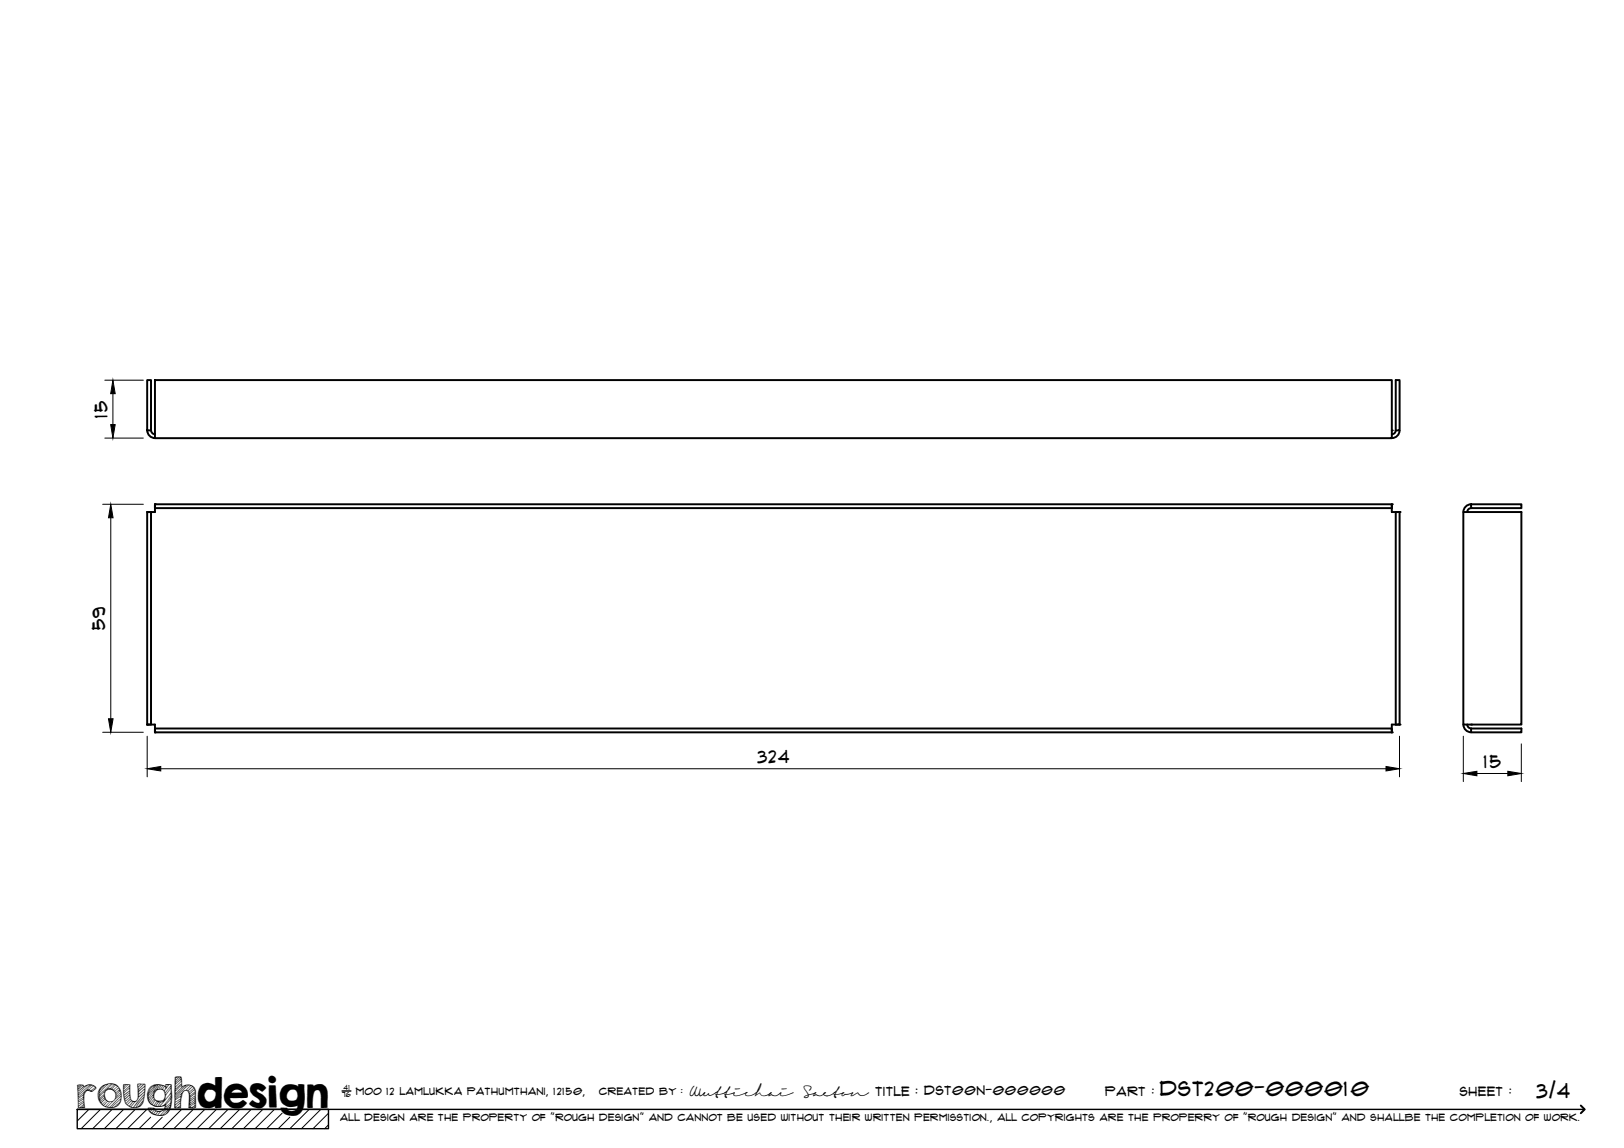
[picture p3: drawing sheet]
<svg xmlns="http://www.w3.org/2000/svg" width="420mm" height="297mm" viewBox="0 0 420 297" stroke-linecap="round" stroke-linejoin="round" font-family="sans-serif">
<!-- layer: Visible -->
<g fill="#000">
<circle cx="360.1" cy="111.4" r=".25"/>
<circle cx="38.1" cy="132.5" r=".25"/>
<circle cx="40.1" cy="130.5" r=".25"/>
<circle cx="360.1" cy="130.5" r=".25"/>
<circle cx="362.1" cy="132.5" r=".25"/>
<circle cx="38.1" cy="187.5" r=".25"/>
<circle cx="40.1" cy="189.5" r=".25"/>
<circle cx="360.1" cy="189.5" r=".25"/>
<circle cx="362.1" cy="187.5" r=".25"/>
<circle cx="380.6" cy="187.5" r=".25"/>
</g>
<g fill="none" stroke="#000" stroke-width=".51">
<path d="M38.1 98.3h1v13.1h-1zM40.1 98.3h320v15.1h-320zM361.1 98.3h1v13.1h-1zM38.1 111.4a2 2 0 0 0 2 2M39.1 111.4a1.01 1.01 0 0 0 1 1M361.1 111.4a1.01 1.01 0 0 1-1 1M362.1 111.4a2 2 0 0 1-2 2M38.1 132.5h1v55h-1zM40.1 130.5v2h-2M40.1 130.5h320v1h-320zM360.1 130.5v2h2M361.1 132.5h1v55h-1z"/>
<path d="M378.6 132.5h15v55h-15zM380.6 130.5h13v1h-13zM380.6 130.5a2 2 0 0 0-2 2M380.6 131.5a1.01 1.01 0 0 0-1 1M38.1 187.5h2v2M40.1 188.5h320v1h-320zM362.1 187.5h-2v2M378.6 187.5a2 2 0 0 0 2 2M379.6 187.5a1.01 1.01 0 0 0 1 1M380.6 188.5h13v1h-13z"/>
</g>
<!-- layer: TitleBlock -->
<path d="M20 287h65v5h-65zM20 287h390M88.5 282.3h2.3" fill="none" stroke="#000" stroke-width=".36"/>
<path d="M409 286.1l1 .9-1 1" fill="none" stroke="#000" stroke-width=".51"/>
<g fill="none" stroke="#000" stroke-width=".26">
<path d="M23 287l-3 3.1M26 287l-5 5M29 287l-5 5M32 287l-5 5M35 287l-5 5M38 287l-5 5M39 289.1l-3 2.9M42 289.1l-3 2.9M47 287l-5 5M50 287l-5 5M53 287l-5 5M56 287l-5 5"/>
<path d="M59 287l-5 5M62 287l-5 5M65 287l-5 5M68 287l-5 5M71 287l-5 5M73 288l-4 4M75 289.1l-3 2.9M80 287l-5 5M83 287l-5 5M85 288l-4 4M85 291l-1 1"/>
</g>
<!-- layer: FD_Dimensions -->
<path d="M27.1 98.4h10M27.1 113.4h10M29.2 101.9v8M26.6 130.5h10.5M28.7 134v52M26.6 189.5h10.5M38.1 190.5v10.5M41.6 198.9h317M362.1 190.5v10.5M378.6 190.5v11.7M393.6 192.5v9.7M382.1 200.1h8" fill="none" stroke="#000" stroke-width=".26"/>
<path d="M28.6 109.9h1.2l-.6 3.5zM29.2 98.4l.6 3.5h-1.2zM28.7 130.5l.6 3.5h-1.2zM28.1 186h1.2l-.6 3.5zM38.1 198.9l3.5-.6v1.2zM358.6 198.3l3.5 .6-3.5 .6zM378.6 200.1l3.5-.5v1.1zM390.1 199.6l3.5 .5-3.5 .6z" fill="#000" stroke="#000" stroke-width=".26"/>
<text font-size="9.7" x="19.9" y="286.8">roughdesign</text>
<g font-size="5.3">
<text x="300.1" y="283.6">DST200-000010</text>
<text x="397.5" y="284">3/4</text>
</g>
<g font-size="4.6">
<text x="27.8" y="108.1" transform="rotate(-90 27.8 108.1)">15</text>
<text x="27.2" y="163" transform="rotate(-90 27.2 163)">59</text>
<text x="196" y="197.4">324</text>
<text x="383.9" y="198.7">15</text>
</g>
<g font-size="3.4">
<text x="178.3" y="283.5">Wuttichai</text>
<text x="208.1" y="283.5">Saeton title : DST00N-000000</text>
</g>
<g font-size="3.3">
<text x="286" y="283.5">Part :</text>
<text x="377.7" y="283.5">sheet :</text>
</g>
<g font-size="2.7">
<text x="92.1" y="283.3">moo 12 Lamlukka pathumthani, 12150,</text>
<text x="155" y="283.3">created by :</text>
</g>
<text font-size="2.6" x="88" y="290.1">all design are the property of &quot;rough design&quot; and cannot be used without their written permisstion., all copyrights are the properry of &quot;rough design&quot; and shallbe the completion of work.</text>
<g font-size="1.9">
<text x="88.5" y="283.9">76</text>
<text x="88.9" y="282.1">41</text>
</g>
</svg>
